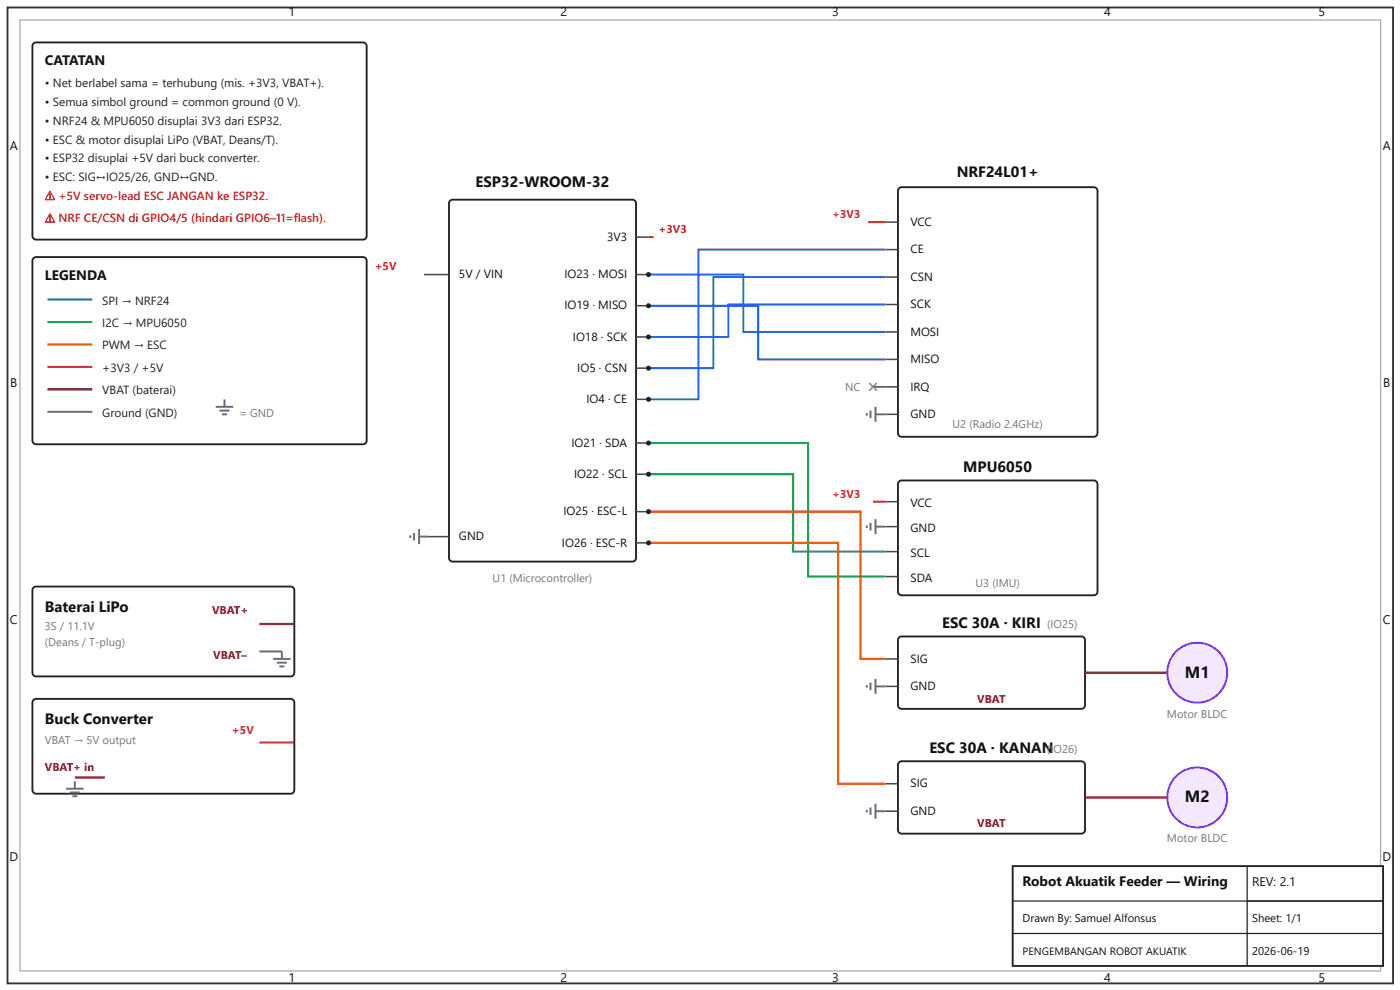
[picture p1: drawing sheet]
<svg xmlns="http://www.w3.org/2000/svg" width="297mm" height="210mm" viewBox="0 0 297 210" stroke-linecap="round" stroke-linejoin="round" font-family="sans-serif">
<path d="M1.6 1.6h293.9v206.9h-293.9z" fill="none" stroke="#333" stroke-width=".4"/>
<path d="M4.2 4.2h288.7v201.6h-288.7z" fill="none" stroke="#aaa" stroke-width=".26"/>
<path d="M7.1 9.2l.6-.2h69.3a.79 .79 0 0 1 .8 .8v40.2a.79 .79 0 0 1-.8 .8h-69.3a.79 .79 0 0 1-.8-.8v-40.2z" fill="#fff"/>
<path d="M7.1 9.2l.6-.2h69.3a.79 .79 0 0 1 .8 .8v40.2a.79 .79 0 0 1-.8 .8h-69.3a.79 .79 0 0 1-.8-.8v-40.2z" fill="none" stroke="#222" stroke-width=".4"/>
<path d="M7.1 54.7l.6-.2h69.3a.79 .79 0 0 1 .8 .8v38.1a.79 .79 0 0 1-.8 .8h-69.3a.79 .79 0 0 1-.8-.8v-38.1z" fill="#fff"/>
<path d="M7.1 54.7l.6-.2h69.3a.79 .79 0 0 1 .8 .8v38.1a.79 .79 0 0 1-.8 .8h-69.3a.79 .79 0 0 1-.8-.8v-38.1z" fill="none" stroke="#222" stroke-width=".4"/>
<path d="M10.1 63.5h9.5" fill="none" stroke="#2563eb" stroke-width=".42"/>
<path d="M10.1 68.3h9.5" fill="none" stroke="#16a34a" stroke-width=".42"/>
<path d="M10.1 73h9.5" fill="none" stroke="#ea580c" stroke-width=".48"/>
<path d="M10.1 77.8h9.5" fill="none" stroke="#dc2626" stroke-width=".42"/>
<path d="M10.1 82.5h9.5" fill="none" stroke="#7f1d1d" stroke-width=".48"/>
<path d="M10.1 87.3h9.5M45.8 86.3h3.7M46.6 87h2.1M47.1 87.8h1.1M47.6 84.7v1.6" fill="none" stroke="#6b7280" stroke-width=".42"/>
<path d="M7.1 124.6l.6-.2h53.9a.79 .79 0 0 1 .8 .7v17.5a.79 .79 0 0 1-.8 .8h-53.9a.79 .79 0 0 1-.8-.8v-17.5z" fill="#fff"/>
<path d="M7.1 124.6l.6-.2h53.9a.79 .79 0 0 1 .8 .7v17.5a.79 .79 0 0 1-.8 .8h-53.9a.79 .79 0 0 1-.8-.8v-17.5z" fill="none" stroke="#222" stroke-width=".4"/>
<path d="M55 132.3h7.4" fill="none" stroke="#7f1d1d" stroke-width=".48"/>
<path d="M55 138.1h4.8v1.6M57.9 139.7h3.7M58.7 140.5h2.2M59.3 141.3h1" fill="none" stroke="#6b7280" stroke-width=".42"/>
<path d="M7.1 148.4l.6-.2h53.9a.79 .79 0 0 1 .8 .8v18.5a.79 .79 0 0 1-.8 .8h-53.9a.79 .79 0 0 1-.8-.8v-18.5z" fill="#fff"/>
<path d="M7.1 148.4l.6-.2h53.9a.79 .79 0 0 1 .8 .8v18.5a.79 .79 0 0 1-.8 .8h-53.9a.79 .79 0 0 1-.8-.8v-18.5z" fill="none" stroke="#222" stroke-width=".4"/>
<path d="M15.9 164.8h6.3" fill="none" stroke="#7f1d1d" stroke-width=".48"/>
<path d="M55 157.4h7.4" fill="none" stroke="#dc2626" stroke-width=".42"/>
<path d="M14 167.2h3.7M14.8 168h2.1M15.3 168.8h1.1M15.9 165.6v1.6" fill="none" stroke="#6b7280" stroke-width=".42"/>
<path d="M95.5 42.6l.5-.3h38.1a.79 .79 0 0 1 .8 .8v75.2a.79 .79 0 0 1-.8 .8h-38.1a.79 .79 0 0 1-.8-.8v-75.2z" fill="#fff"/>
<path d="M95.5 42.6l.5-.3h38.1a.79 .79 0 0 1 .8 .8v75.2a.79 .79 0 0 1-.8 .8h-38.1a.79 .79 0 0 1-.8-.8v-75.2z" fill="none" stroke="#222" stroke-width=".4"/>
<path d="M90 58.2h5.2M134.9 58.2h2.7M134.9 50.3h2.7M134.9 64.8h2.7M134.9 71.4h2.7M134.9 78.1h2.7M134.9 84.7h2.7M134.9 93.9h2.7M91 113.8h4.2M134.9 100.5h2.7M134.9 108.5h2.7M134.9 115.1h2.7" fill="none" stroke="#444" stroke-width=".32"/>
<path d="M87 113.5v.5M87.8 113v1.6M88.9 113.8h2.1M88.9 112.2v3.2" fill="none" stroke="#6b7280" stroke-width=".42"/>
<path d="M137.6 50.3h1" fill="none" stroke="#dc2626" stroke-width=".42"/>
<path d="M190.7 39.9l.6-.2h40.7a.79 .79 0 0 1 .8 .8v51.3a.79 .79 0 0 1-.8 .8h-40.7a.79 .79 0 0 1-.8-.8v-51.3z" fill="#fff"/>
<path d="M190.7 39.9l.6-.2h40.7a.79 .79 0 0 1 .8 .8v51.3a.79 .79 0 0 1-.8 .8h-40.7a.79 .79 0 0 1-.8-.8v-51.3z" fill="none" stroke="#222" stroke-width=".4"/>
<path d="M187.9 47.1h2.6M187.9 52.9h2.6M187.9 58.7h2.6M187.9 64.6h2.6M187.9 70.4h2.6M187.9 76.2h2.6M185.2 82h5.3M187.9 87.8h2.6" fill="none" stroke="#444" stroke-width=".32"/>
<path d="M184.4 81.2l1.6 1.6zM184.4 82.8l1.6-1.6z" fill="#000"/>
<path d="M184.4 81.2l1.6 1.6M186 81.2l-1.6 1.6" fill="none" stroke="#999" stroke-width=".26"/>
<path d="M184.1 47.1h3.8" fill="none" stroke="#dc2626" stroke-width=".42"/>
<path d="M183.9 87.6v.5M184.7 87v1.6M185.7 87.8h2.2M185.7 86.3v3.1" fill="none" stroke="#6b7280" stroke-width=".42"/>
<path d="M190.7 102.1l.6-.2h40.7a.79 .79 0 0 1 .8 .8v22.7a.79 .79 0 0 1-.8 .8h-40.7a.79 .79 0 0 1-.8-.8v-22.7z" fill="#fff"/>
<path d="M190.7 102.1l.6-.2h40.7a.79 .79 0 0 1 .8 .8v22.7a.79 .79 0 0 1-.8 .8h-40.7a.79 .79 0 0 1-.8-.8v-22.7z" fill="none" stroke="#222" stroke-width=".4"/>
<path d="M187.9 106.4h2.6M187.9 111.7h2.6M187.9 116.9h2.6M187.9 122.2h2.6" fill="none" stroke="#444" stroke-width=".32"/>
<path d="M185.2 106.4h2.7" fill="none" stroke="#dc2626" stroke-width=".42"/>
<path d="M183.9 111.4v.5M184.7 110.9v1.5M185.7 111.7h2.2M185.7 110.1v3.1" fill="none" stroke="#6b7280" stroke-width=".42"/>
<path d="M190.7 135.2l.6-.3h38.1a.79 .79 0 0 1 .8 .8v13.8a.79 .79 0 0 1-.8 .8h-38.1a.79 .79 0 0 1-.8-.8v-13.8z" fill="#fff"/>
<path d="M190.7 135.2l.6-.3h38.1a.79 .79 0 0 1 .8 .8v13.8a.79 .79 0 0 1-.8 .8h-38.1a.79 .79 0 0 1-.8-.8v-13.8z" fill="none" stroke="#222" stroke-width=".4"/>
<path d="M187.9 139.7h2.6M187.9 145.5h2.6" fill="none" stroke="#444" stroke-width=".32"/>
<path d="M183.9 145.3v.5M184.7 144.7v1.6M185.7 145.5h2.2M185.7 143.9v3.2" fill="none" stroke="#6b7280" stroke-width=".42"/>
<path d="M230.2 142.6h17.4" fill="none" stroke="#7f1d1d" stroke-width=".48"/>
<circle cx="254" cy="142.6" r="6.4" fill="#f3e8ff"/>
<circle cx="254" cy="142.6" r="6.4" fill="none" stroke="#7c3aed" stroke-width=".42"/>
<path d="M190.7 161.6l.6-.2h38.1a.79 .79 0 0 1 .8 .8v13.7a.79 .79 0 0 1-.8 .8h-38.1a.79 .79 0 0 1-.8-.8v-13.7z" fill="#fff"/>
<path d="M190.7 161.6l.6-.2h38.1a.79 .79 0 0 1 .8 .8v13.7a.79 .79 0 0 1-.8 .8h-38.1a.79 .79 0 0 1-.8-.8v-13.7z" fill="none" stroke="#222" stroke-width=".4"/>
<path d="M187.9 166.2h2.6M187.9 172h2.6" fill="none" stroke="#444" stroke-width=".32"/>
<path d="M183.9 171.7v.5M184.7 171.2v1.6M185.7 172h2.2M185.7 170.4v3.2" fill="none" stroke="#6b7280" stroke-width=".42"/>
<path d="M230.2 169.1h17.4" fill="none" stroke="#7f1d1d" stroke-width=".48"/>
<circle cx="254" cy="169.1" r="6.4" fill="#f3e8ff"/>
<circle cx="254" cy="169.1" r="6.4" fill="none" stroke="#7c3aed" stroke-width=".42"/>
<path d="M137.6 58.2h20.1v12.2h30.2M187.9 52.9h-39.7v31.8h-10.6M187.9 58.7h-36.6v19.4h-13.7M137.6 64.8h23.3v11.4h27M187.9 64.6h-33.4v6.8h-16.9" fill="none" stroke="#2563eb" stroke-width=".42"/>
<path d="M137.6 93.9h33.8v28.3h16.5M137.6 100.5h30.7v16.4h19.6" fill="none" stroke="#16a34a" stroke-width=".42"/>
<path d="M137.6 108.5h45v31.2h5.3M137.6 115.1h40.2v51.1h10.1" fill="none" stroke="#ea580c" stroke-width=".48"/>
<g fill="#222">
<circle cx="137.6" cy="84.7" r=".53"/>
<circle cx="137.6" cy="78.1" r=".53"/>
<circle cx="137.6" cy="71.4" r=".53"/>
<circle cx="137.6" cy="58.2" r=".53"/>
<circle cx="137.6" cy="64.8" r=".53"/>
<circle cx="137.6" cy="93.9" r=".53"/>
<circle cx="137.6" cy="100.5" r=".53"/>
<circle cx="137.6" cy="108.5" r=".53"/>
<circle cx="137.6" cy="115.1" r=".53"/>
</g>
<path d="M214.8 183.6h78.6v21.2h-78.6z" fill="#fff"/>
<path d="M214.8 183.6h78.6v21.2h-78.6z" fill="none" stroke="#222" stroke-width=".4"/>
<path d="M214.8 191h78.6M214.8 197.9h78.6M264.6 183.6v21.2" fill="none" stroke="#222" stroke-width=".26"/>
<g font-size="3.4" fill="#111">
<text x="251.4" y="143.7">M1</text>
<text x="251.4" y="170.1">M2</text>
</g>
<g font-size="3.2" fill="#111">
<text x="100.9" y="39.7">ESP32-WROOM-32</text>
<text x="203" y="37.6">NRF24L01+</text>
<text x="204.4" y="100">MPU6050</text>
<text x="9.5" y="129.6">Baterai LiPo</text>
<text x="199.9" y="133.1">ESC 30A · KIRI</text>
<text x="9.5" y="153.5">Buck Converter</text>
<text x="197.2" y="159.5">ESC 30A · KANAN</text>
</g>
<g font-size="2.9" fill="#111">
<text x="9.5" y="13.8">CATATAN</text>
<text x="9.5" y="59.3">LEGENDA</text>
<text x="217" y="187.9">Robot Akuatik Feeder — Wiring</text>
</g>
<g font-size="2.6" fill="#111">
<text x="61.2" y="3.4">1</text>
<text x="118.9" y="3.4">2</text>
<text x="176.6" y="3.4">3</text>
<text x="234.2" y="3.4">4</text>
<text x="279.7" y="3.4">5</text>
<text x="2.1" y="31.8">A</text>
<text x="293.4" y="31.8">A</text>
<text x="2.1" y="82">B</text>
<text x="293.5" y="82">B</text>
<text x="2.1" y="132.3">C</text>
<text x="293.4" y="132.3">C</text>
<text x="2" y="182.6">D</text>
<text x="293.3" y="182.6">D</text>
<text x="265.6" y="187.9">REV: 2.1</text>
<text x="61.2" y="208.2">1</text>
<text x="118.9" y="208.2">2</text>
<text x="176.6" y="208.2">3</text>
<text x="234.2" y="208.2">4</text>
<text x="279.7" y="208.2">5</text>
</g>
<g font-size="2.5" fill="#222">
<text x="9.5" y="18.5">• Net berlabel sama = terhubung (mis. +3V3, VBAT+).</text>
<text x="9.5" y="22.5">• Semua simbol ground = common ground (0 V).</text>
<text x="9.5" y="26.5">• NRF24 &amp; MPU6050 disuplai 3V3 dari ESP32.</text>
<text x="9.5" y="30.4">• ESC &amp; motor disuplai LiPo (VBAT, Deans/T).</text>
<text x="9.5" y="34.4">• ESP32 disuplai +5V dari buck converter.</text>
<text x="9.5" y="38.4">• ESC: SIG↔IO25/26, GND↔GND.</text>
<text x="21.7" y="64.6">SPI → NRF24</text>
<text x="21.7" y="69.3">I2C → MPU6050</text>
<text x="21.7" y="74.1">PWM → ESC</text>
<text x="21.7" y="78.8">+3V3 / +5V</text>
<text x="21.7" y="83.6">VBAT (baterai)</text>
<text x="21.7" y="88.4">Ground (GND)</text>
</g>
<g font-size="2.5" fill="#b91c1c">
<text x="9.5" y="42.3">⚠ +5V servo-lead ESC JANGAN ke ESP32.</text>
<text x="9.5" y="47.1">⚠ NRF CE/CSN di GPIO4/5 (hindari GPIO6–11=flash).</text>
</g>
<g font-size="2.5" fill="#111">
<text x="193.1" y="47.9">VCC</text>
<text x="128.8" y="51.1">3V3</text>
<text x="193.1" y="53.7">CE</text>
<text x="97.4" y="59">5V / VIN</text>
<text x="119.7" y="59">IO23 · MOSI</text>
<text x="193.1" y="59.5">CSN</text>
<text x="119.7" y="65.6">IO19 · MISO</text>
<text x="193.1" y="65.4">SCK</text>
<text x="193.1" y="71.2">MOSI</text>
<text x="121.5" y="72.2">IO18 · SCK</text>
<text x="193.1" y="77">MISO</text>
<text x="122.5" y="78.8">IO5 · CSN</text>
<text x="193.1" y="82.8">IRQ</text>
<text x="124.4" y="85.5">IO4 · CE</text>
<text x="193.1" y="88.6">GND</text>
<text x="121.2" y="94.7">IO21 · SDA</text>
<text x="121.8" y="101.3">IO22 · SCL</text>
<text x="193.1" y="107.4">VCC</text>
<text x="119.5" y="109.3">IO25 · ESC-L</text>
<text x="193.1" y="112.7">GND</text>
<text x="97.4" y="114.6">GND</text>
<text x="119.2" y="115.9">IO26 · ESC-R</text>
<text x="193.1" y="118">SCL</text>
<text x="193.1" y="123.3">SDA</text>
<text x="193.1" y="140.5">SIG</text>
<text x="193.1" y="146.3">GND</text>
<text x="193.1" y="167">SIG</text>
<text x="193.1" y="172.8">GND</text>
</g>
<g font-size="2.4" fill="#dc2626">
<text x="176.5" y="46.3">+3V3</text>
<text x="139.7" y="49.5">+3V3</text>
<text x="79.5" y="57.2">+5V</text>
<text x="176.5" y="105.6">+3V3</text>
<text x="49.2" y="155.6">+5V</text>
</g>
<g font-size="2.4" fill="#777">
<text x="179.3" y="82.8">NC</text>
<text x="50.8" y="88.4">= GND</text>
<text x="202.1" y="90.8">U2 (Radio 2.4GHz)</text>
<text x="104.5" y="123.3">U1 (Microcontroller)</text>
<text x="207" y="124.4">U3 (IMU)</text>
<text x="9.5" y="133.6">3S / 11.1V</text>
<text x="9.5" y="137.1">(Deans / T-plug)</text>
<text x="222.2" y="133.1">(IO25)</text>
<text x="247.6" y="152.1">Motor BLDC</text>
<text x="9.5" y="157.7">VBAT → 5V output</text>
<text x="222.2" y="159.5">(IO26)</text>
<text x="247.6" y="178.6">Motor BLDC</text>
</g>
<g font-size="2.4" fill="#7f1d1d">
<text x="45" y="130.2">VBAT+</text>
<text x="45.2" y="139.7">VBAT–</text>
<text x="207.3" y="149">VBAT</text>
<text x="9.5" y="163.5">VBAT+ in</text>
<text x="207.3" y="175.4">VBAT</text>
</g>
<g font-size="2.4" fill="#111">
<text x="217" y="195.5">Drawn By: Samuel Alfonsus</text>
<text x="265.6" y="195.5">Sheet: 1/1</text>
<text x="265.6" y="202.4">2026-06-19</text>
</g>
<text font-size="2.2" fill="#111" x="217" y="202.4">PENGEMBANGAN ROBOT AKUATIK</text>
</svg>
